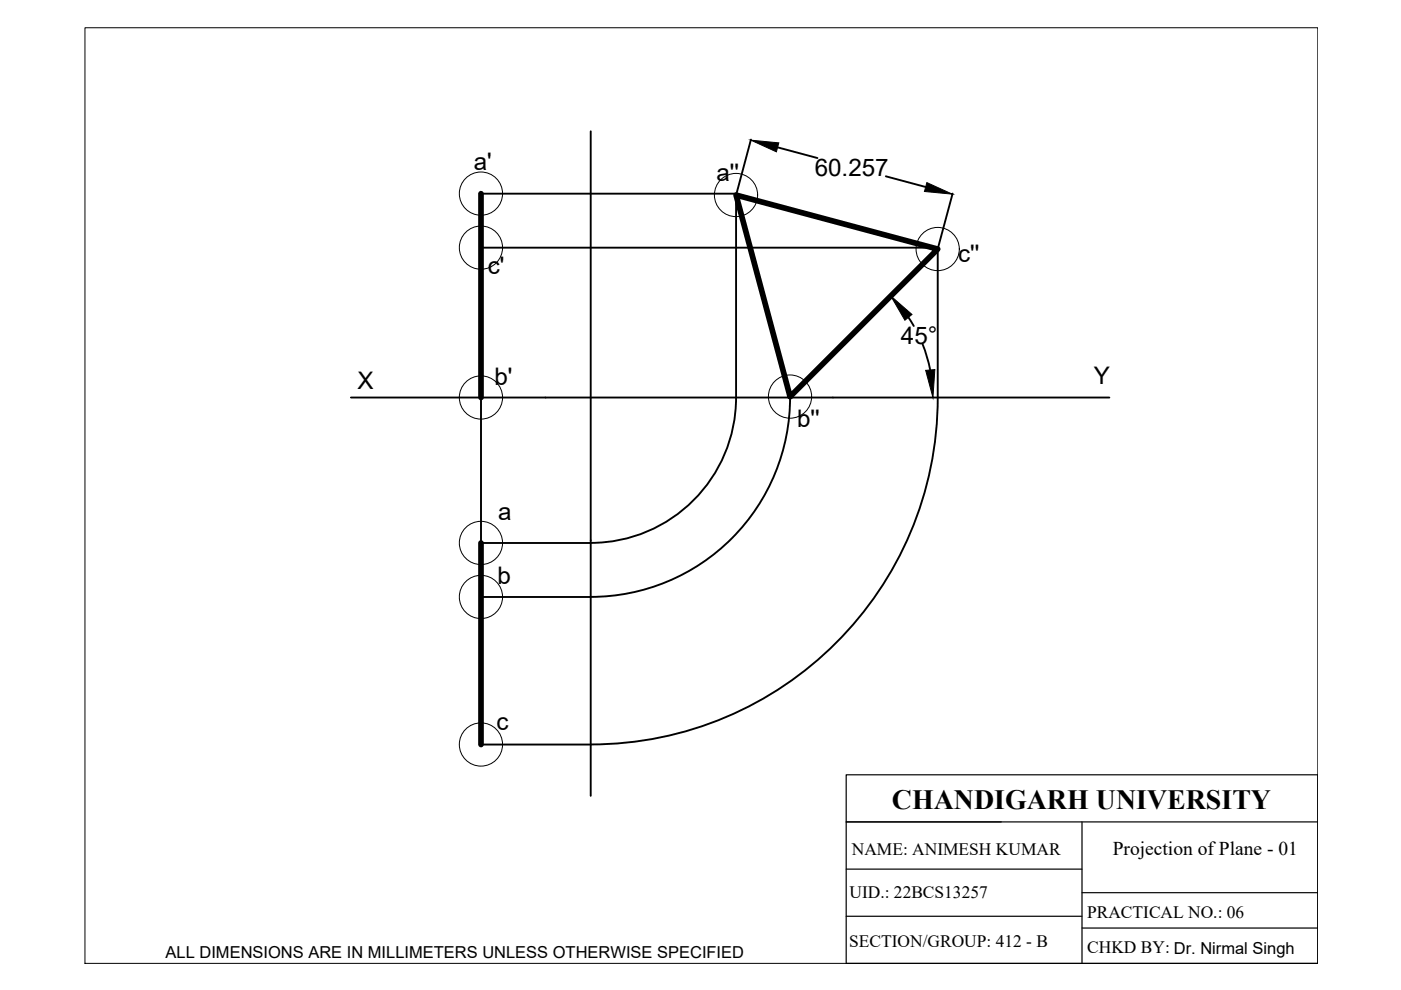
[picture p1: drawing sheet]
<svg xmlns="http://www.w3.org/2000/svg" width="297mm" height="210mm" viewBox="0 0 297 210" stroke-linecap="round" stroke-linejoin="round" font-family="sans-serif">
<!-- layer: thin continuous -->
<path d="M159.2 29.6l-3.1 11.7M164.9 31.2l8.4 2.3M187.8 37.4l8.5 2.2M102 41.1h54.1v43.2a30.8 30.8 0 0 1-30.9 30.8h-23.2M102 52.5h96.8v31.8a73.6 73.6 0 0 1-73.6 73.5l-23.2 .1v-73.6M202 41l-3.2 11.8M192.6 67.3l1.1 1.8M195.6 73l.9 2.7 .7 2.7M115.7 84.3h119.5M167.5 84.1a42.3 42.3 0 0 1-42.3 42.5h-23.2M125.2 114.6v54.1" fill="none" stroke="#000" stroke-width=".4"/>
<!-- layer: thick continuous -->
<path d="M125.2 27.8v86.8M74.4 84.3h41.3" fill="none" stroke="#000" stroke-width=".4"/>
<path d="M156.1 41.4l42.7 11.4-31.3 31.3z" fill="none" stroke="#000" stroke-width="1.2"/>
<!-- layer: thin continuous -->
<path d="M102 41.1v43.2M102 115.1v42.8" fill="none" stroke="#000" stroke-width="1.2"/>
<path d="M159.2 29.7l5.9 .6-.5 1.9zM196.5 38.7l5.4 2.5-5.9-.6zM188.9 62.8l4.5 3.9-1.5 1.2zM196.3 78.5l1.9-.1-.4 5.9z" fill="#000" stroke="#000" stroke-width=".21"/>
<g fill="none" stroke="#000" stroke-width=".21">
<path d="M102 52.5h.1M102 41.1h.1M156.1 41.4h.1M198.8 52.8h.1M102 84.3h.1M167.5 84.1h.1M102 115.1h.1M102 126.6h.1M102 157.9h.1"/>
<circle cx="102" cy="52.5" r="4.6"/>
<circle cx="102" cy="41.1" r="4.6"/>
<circle cx="156.1" cy="41.3" r="4.6"/>
<circle cx="198.8" cy="52.8" r="4.6"/>
<circle cx="102" cy="84.3" r="4.6"/>
<circle cx="167.5" cy="84.1" r="4.6"/>
<circle cx="102" cy="115.1" r="4.6"/>
<circle cx="102" cy="126.6" r="4.6"/>
<circle cx="102" cy="157.9" r="4.6"/>
</g>
<!-- layer: thick continuous -->
<path d="M18 5.9h261.4v198.4h-261.4z" fill="none" stroke="#000" stroke-width=".21"/>
<!-- layer: 0 -->
<path d="M179.4 164.3h100v40h-100zM179.4 174.3h100M229.4 174.3v30M179.4 194.3h50M179.4 184.3h50M229.4 189.3h50M229.4 196.8h50" fill="none" stroke="#000" stroke-width=".25"/>
<text font-size="5.9" x="189.1" y="171.5">CHANDIGARH UNIVERSITY</text>
<g font-size="5.1">
<text x="100.5" y="36.1">a'</text>
<text x="151.9" y="38.4">a''</text>
<text x="172.7" y="37.3">60.257</text>
<text x="103.4" y="58">c'</text>
<text x="203.1" y="55.6">c''</text>
<text x="191" y="72.9">45°</text>
<text x="75.8" y="82.4">X</text>
<text x="104.8" y="81.7">b'</text>
<text x="231.9" y="81.3">Y</text>
<text x="169" y="90.5">b''</text>
<text x="105.6" y="110.3">a</text>
<text x="105.5" y="123.9">b</text>
<text x="105.2" y="154.7">c</text>
</g>
<text font-size="4.1" x="235.9" y="181.3">Projection of Plane - 01</text>
<g font-size="3.7">
<text x="180.6" y="181.3">NAME: ANIMESH KUMAR</text>
<text x="180.1" y="190.5">UID.: 22BCS13257</text>
<text x="230.5" y="194.7">PRACTICAL NO.: 06</text>
<text x="180" y="200.8">SECTION/GROUP: 412 - B</text>
<text x="230.5" y="202.1">CHKD BY: Dr. Nirmal Singh</text>
</g>
<text font-size="3.5" x="35.1" y="203.2">ALL DIMENSIONS ARE IN MILLIMETERS UNLESS OTHERWISE SPECIFIED</text>
</svg>
